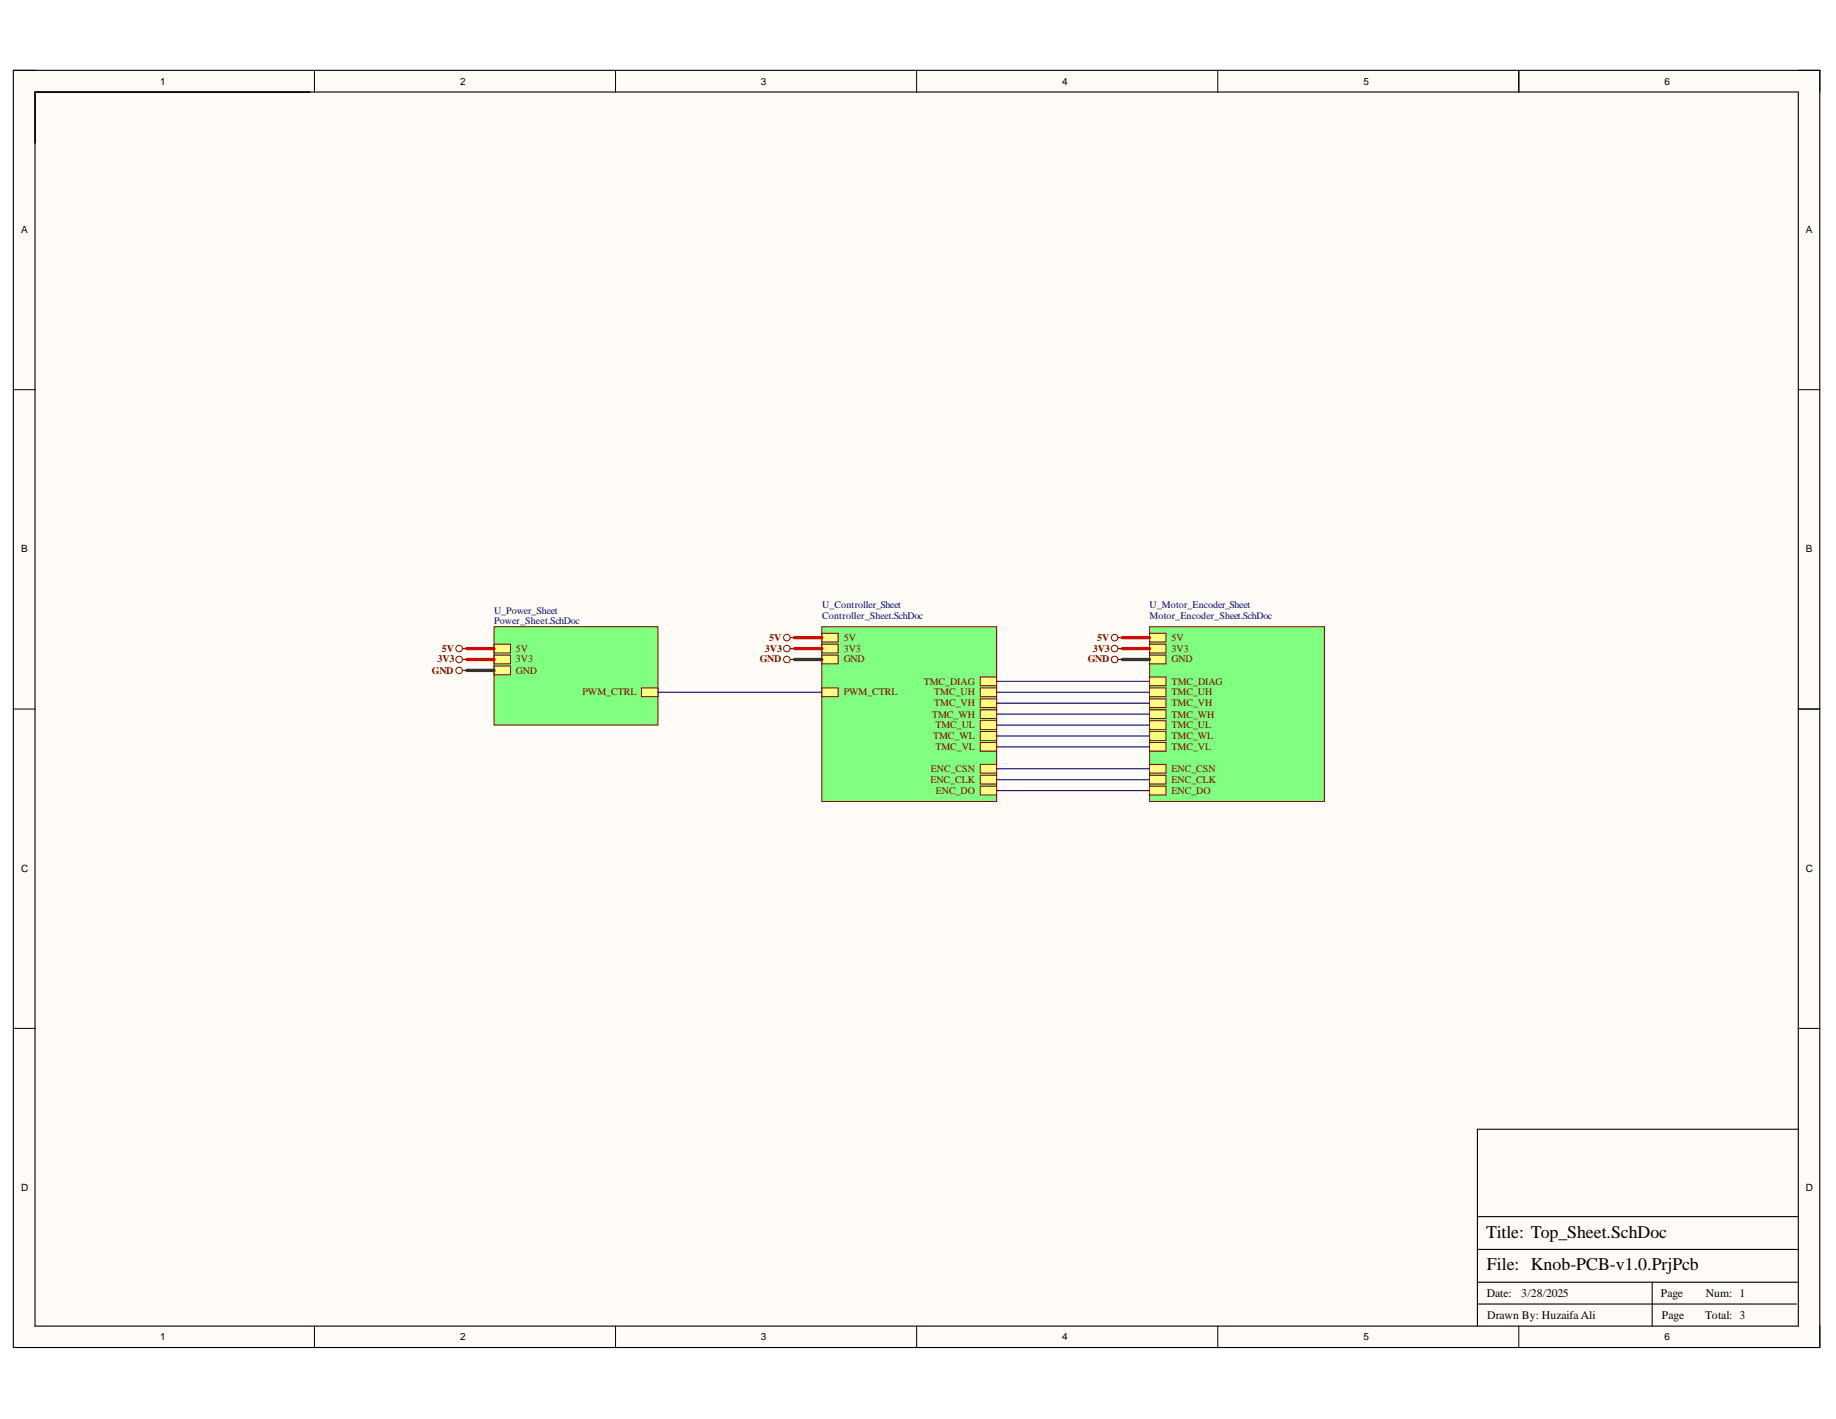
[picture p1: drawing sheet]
<svg xmlns="http://www.w3.org/2000/svg" width="279mm" height="216mm" viewBox="0 0 279 216" stroke-linecap="round" stroke-linejoin="round" font-family="sans-serif">
<g fill="#fffcf8">
<path d="M2 10.7h275v194.4h-275z" fill-rule="evenodd"/>
<path d="M5.4 14h268.2v187.7h-268.2z" fill-rule="evenodd"/>
</g>
<g fill="none" stroke="#000" stroke-width=".15">
<path d="M2 10.7h3.4M47.9 10.7v3.3M93.7 10.7v3.3M139.5 10.7v3.3M185.3 10.7v3.3M231.1 10.7v3.3M273.6 10.7h3.4v3.3M2 59.3h3.4M273.6 59.3h3.4M2 107.9h3.4M273.6 107.9h3.4M2 156.5h3.4"/>
<path d="M273.6 156.5h3.4M47.9 201.7v3.4M93.7 201.7v3.4M139.5 201.7v3.4M185.3 201.7v3.4M231.1 201.7v3.4M277 201.7v3.4"/>
</g>
<path d="M2 10.7h274.9v194.3h-274.9zM5.3 14h268.4v187.8h-268.4zM5.3 14h41.9M231.1 10.7v3.3M273.7 107.9h3.3M273.7 171.8h-48.9v29.9M224.8 198.4h48.6M224.8 195.1h48.7M224.8 190.1h48.7M224.8 185.1h48.7M251.4 195.1v6.6" fill="none" stroke="#000" stroke-width=".17"/>
<path d="M125.1 95.4h26.6v26.5h-26.6z" fill-rule="evenodd" fill="#80ff80"/>
<path d="M125.1 95.4h26.6v26.5h-26.6z" fill="none" stroke="#800000" stroke-width=".15"/>
<path d="M125.1 98h2.5v1.3h-2.5z" fill-rule="evenodd" fill="#ffff80"/>
<path d="M125.1 98h2.5v1.3h-2.5z" fill="none" stroke="#800000" stroke-width=".15"/>
<path d="M125.1 99.7h2.5v1.3h-2.5z" fill-rule="evenodd" fill="#ffff80"/>
<path d="M125.1 99.7h2.5v1.3h-2.5z" fill="none" stroke="#800000" stroke-width=".15"/>
<path d="M125.1 96.4h2.5v1.3h-2.5z" fill-rule="evenodd" fill="#ffff80"/>
<path d="M125.1 96.4h2.5v1.3h-2.5z" fill="none" stroke="#800000" stroke-width=".15"/>
<path d="M149.2 104.7h2.5v1.3h-2.5z" fill-rule="evenodd" fill="#ffff80"/>
<path d="M149.2 104.7h2.5v1.3h-2.5z" fill="none" stroke="#800000" stroke-width=".15"/>
<path d="M149.2 106.3h2.5v1.4h-2.5z" fill-rule="evenodd" fill="#ffff80"/>
<path d="M149.2 106.3h2.5v1.4h-2.5z" fill="none" stroke="#800000" stroke-width=".15"/>
<path d="M149.2 108h2.5v1.3h-2.5z" fill-rule="evenodd" fill="#ffff80"/>
<path d="M149.2 108h2.5v1.3h-2.5z" fill="none" stroke="#800000" stroke-width=".15"/>
<path d="M149.2 109.6h2.5v1.4h-2.5z" fill-rule="evenodd" fill="#ffff80"/>
<path d="M149.2 109.6h2.5v1.4h-2.5z" fill="none" stroke="#800000" stroke-width=".15"/>
<path d="M149.2 111.3h2.5v1.3h-2.5z" fill-rule="evenodd" fill="#ffff80"/>
<path d="M149.2 111.3h2.5v1.3h-2.5z" fill="none" stroke="#800000" stroke-width=".15"/>
<path d="M149.2 113h2.5v1.3h-2.5z" fill-rule="evenodd" fill="#ffff80"/>
<path d="M149.2 113h2.5v1.3h-2.5z" fill="none" stroke="#800000" stroke-width=".15"/>
<path d="M149.2 116.3h2.5v1.3h-2.5z" fill-rule="evenodd" fill="#ffff80"/>
<path d="M149.2 116.3h2.5v1.3h-2.5z" fill="none" stroke="#800000" stroke-width=".15"/>
<path d="M149.2 118h2.5v1.3h-2.5z" fill-rule="evenodd" fill="#ffff80"/>
<path d="M149.2 118h2.5v1.3h-2.5z" fill="none" stroke="#800000" stroke-width=".15"/>
<path d="M149.2 119.6h2.5v1.3h-2.5z" fill-rule="evenodd" fill="#ffff80"/>
<path d="M149.2 119.6h2.5v1.3h-2.5z" fill="none" stroke="#800000" stroke-width=".15"/>
<path d="M149.2 103h2.5v1.3h-2.5z" fill-rule="evenodd" fill="#ffff80"/>
<path d="M149.2 103h2.5v1.3h-2.5z" fill="none" stroke="#800000" stroke-width=".15"/>
<path d="M125.1 104.7h2.5v1.3h-2.5z" fill-rule="evenodd" fill="#ffff80"/>
<path d="M125.1 104.7h2.5v1.3h-2.5z" fill="none" stroke="#800000" stroke-width=".15"/>
<path d="M75.2 95.4h24.9v14.9h-24.9z" fill-rule="evenodd" fill="#80ff80"/>
<path d="M75.2 95.4h24.9v14.9h-24.9z" fill="none" stroke="#800000" stroke-width=".15"/>
<path d="M75.2 99.7h2.5v1.3h-2.5z" fill-rule="evenodd" fill="#ffff80"/>
<path d="M75.2 99.7h2.5v1.3h-2.5z" fill="none" stroke="#800000" stroke-width=".15"/>
<path d="M75.2 101.3h2.5v1.4h-2.5z" fill-rule="evenodd" fill="#ffff80"/>
<path d="M75.2 101.3h2.5v1.4h-2.5z" fill="none" stroke="#800000" stroke-width=".15"/>
<path d="M75.2 98h2.5v1.3h-2.5z" fill-rule="evenodd" fill="#ffff80"/>
<path d="M75.2 98h2.5v1.3h-2.5z" fill="none" stroke="#800000" stroke-width=".15"/>
<path d="M97.6 104.7h2.5v1.3h-2.5z" fill-rule="evenodd" fill="#ffff80"/>
<g fill="none" stroke="#800000" stroke-width=".15">
<path d="M97.6 104.7h2.5v1.3h-2.5z"/>
<circle cx="69.9" cy="98.7" r=".5"/>
<circle cx="119.7" cy="98.7" r=".5"/>
<circle cx="69.9" cy="102" r=".5"/>
<circle cx="69.9" cy="100.3" r=".5"/>
<circle cx="119.7" cy="100.3" r=".5"/>
</g>
<path d="M70.4 98.7h.6M120.2 98.7h.7M70.4 100.3h.6M70.4 102h.6M120.2 100.3h.7" fill="none" stroke="#800000" stroke-width=".17"/>
<path d="M174.9 95.4h26.6v26.5h-26.6z" fill-rule="evenodd" fill="#80ff80"/>
<path d="M174.9 95.4h26.6v26.5h-26.6z" fill="none" stroke="#800000" stroke-width=".15"/>
<path d="M174.9 98h2.5v1.3h-2.5z" fill-rule="evenodd" fill="#ffff80"/>
<path d="M174.9 98h2.5v1.3h-2.5z" fill="none" stroke="#800000" stroke-width=".15"/>
<path d="M174.9 99.7h2.5v1.3h-2.5z" fill-rule="evenodd" fill="#ffff80"/>
<path d="M174.9 99.7h2.5v1.3h-2.5z" fill="none" stroke="#800000" stroke-width=".15"/>
<path d="M174.9 96.4h2.5v1.3h-2.5z" fill-rule="evenodd" fill="#ffff80"/>
<path d="M174.9 96.4h2.5v1.3h-2.5z" fill="none" stroke="#800000" stroke-width=".15"/>
<path d="M174.9 104.7h2.5v1.3h-2.5z" fill-rule="evenodd" fill="#ffff80"/>
<path d="M174.9 104.7h2.5v1.3h-2.5z" fill="none" stroke="#800000" stroke-width=".15"/>
<path d="M174.9 106.3h2.5v1.4h-2.5z" fill-rule="evenodd" fill="#ffff80"/>
<path d="M174.9 106.3h2.5v1.4h-2.5z" fill="none" stroke="#800000" stroke-width=".15"/>
<path d="M174.9 108h2.5v1.3h-2.5z" fill-rule="evenodd" fill="#ffff80"/>
<path d="M174.9 108h2.5v1.3h-2.5z" fill="none" stroke="#800000" stroke-width=".15"/>
<path d="M174.9 109.7h2.5v1.3h-2.5z" fill-rule="evenodd" fill="#ffff80"/>
<path d="M174.9 109.7h2.5v1.3h-2.5z" fill="none" stroke="#800000" stroke-width=".15"/>
<path d="M174.9 111.3h2.5v1.3h-2.5z" fill-rule="evenodd" fill="#ffff80"/>
<path d="M174.9 111.3h2.5v1.3h-2.5z" fill="none" stroke="#800000" stroke-width=".15"/>
<path d="M174.9 113h2.5v1.3h-2.5z" fill-rule="evenodd" fill="#ffff80"/>
<path d="M174.9 113h2.5v1.3h-2.5z" fill="none" stroke="#800000" stroke-width=".15"/>
<path d="M174.9 116.3h2.5v1.3h-2.5z" fill-rule="evenodd" fill="#ffff80"/>
<path d="M174.9 116.3h2.5v1.3h-2.5z" fill="none" stroke="#800000" stroke-width=".15"/>
<path d="M174.9 118h2.5v1.3h-2.5z" fill-rule="evenodd" fill="#ffff80"/>
<path d="M174.9 118h2.5v1.3h-2.5z" fill="none" stroke="#800000" stroke-width=".15"/>
<path d="M174.9 119.6h2.5v1.4h-2.5z" fill-rule="evenodd" fill="#ffff80"/>
<path d="M174.9 119.6h2.5v1.4h-2.5z" fill="none" stroke="#800000" stroke-width=".15"/>
<path d="M174.9 103h2.5v1.3h-2.5z" fill-rule="evenodd" fill="#ffff80"/>
<g fill="none" stroke="#800000" stroke-width=".15">
<path d="M174.9 103h2.5v1.3h-2.5z"/>
<circle cx="119.7" cy="97" r=".5"/>
<circle cx="169.6" cy="98.7" r=".5"/>
<circle cx="169.6" cy="97" r=".5"/>
<circle cx="169.6" cy="100.3" r=".5"/>
</g>
<path d="M120.2 97h.7M170.1 98.7h.7M170.1 97h.7M170.1 100.3h.7" fill="none" stroke="#800000" stroke-width=".17"/>
<path d="M71 102h4.2M120.9 100.3h4.2M170.8 100.3h4.1" fill="none" stroke="#274e13" stroke-width=".51"/>
<path d="M71 98.7h4.2M120.9 98.7h4.2M120.9 97h4.2M170.8 98.7h4.1M170.8 97h4.1M71 100.3h4.2" fill="none" stroke="#f00" stroke-width=".51"/>
<path d="M100.1 105.3h25M151.7 105.3h23.2M151.7 107h23.2M151.7 108.7h23.2M151.7 110.3h23.2M151.7 112h23.2M151.7 113.6h23.2M151.7 117h23.2M151.7 118.6h23.2M151.7 103.7h23.2M151.7 120.3h23.2" fill="none" stroke="#000080" stroke-width=".17"/>
<g font-size="2.7">
<text x="226.2" y="188.3">Title: Top_Sheet.SchDoc</text>
<text x="226.3" y="193.3">File: Knob-PCB-v1.0.PrjPcb</text>
</g>
<g font-size="1.8">
<text x="226.3" y="197.4">Date:</text>
<text x="231.5" y="197.4">3/28/2025</text>
<text x="252.7" y="197.4">Page</text>
<text x="259.6" y="197.4">Num: 1</text>
<text x="226.3" y="200.7">Drawn By: Huzaifa Ali</text>
<text x="252.9" y="200.7">Page</text>
<text x="259.5" y="200.7">Total: 3</text>
</g>
<g font-size="1.5">
<text x="24.4" y="12.9">1</text>
<text x="70" y="12.9">2</text>
<text x="115.8" y="12.9">3</text>
<text x="161.6" y="12.9">4</text>
<text x="207.5" y="12.9">5</text>
<text x="253.3" y="12.9">6</text>
<text x="3.2" y="35.5">A</text>
<text x="274.8" y="35.5">A</text>
<text x="3.2" y="84.1">B</text>
<text x="274.8" y="84.1">B</text>
<text x="3.2" y="132.7">C</text>
<text x="274.8" y="132.7">C</text>
<text x="3.2" y="181.2">D</text>
<text x="274.8" y="181.2">D</text>
<text x="24.4" y="203.9">1</text>
<text x="70" y="203.9">2</text>
<text x="115.8" y="203.9">3</text>
<text x="161.6" y="203.9">4</text>
<text x="207.5" y="203.9">5</text>
<text x="253.3" y="203.9">6</text>
</g>
<g font-size="1.5" fill="#000080">
<text x="75.2" y="93.4">U_Power_Sheet</text>
<text x="75.2" y="95">Power_Sheet.SchDoc</text>
<text x="125.1" y="92.5">U_Controller_Sheet</text>
<text x="125.1" y="94.2">Controller_Sheet.SchDoc</text>
<text x="174.9" y="92.5">U_Motor_Encoder_Sheet</text>
<text x="174.9" y="94.2">Motor_Encoder_Sheet.SchDoc</text>
</g>
<g font-size="1.5" fill="#800000">
<text x="66.6" y="100.8">3V3</text>
<text x="67.2" y="99.2">5V</text>
<text x="78.5" y="100.8">3V3</text>
<text x="78.5" y="99.2">5V</text>
<text x="115.6" y="100.8">GND</text>
<text x="116.4" y="99.2">3V3</text>
<text x="117.1" y="97.5">5V</text>
<text x="128.4" y="99.2">3V3</text>
<text x="128.4" y="100.8">GND</text>
<text x="128.4" y="97.5">5V</text>
<text x="165.5" y="100.8">GND</text>
<text x="166.3" y="99.2">3V3</text>
<text x="167" y="97.5">5V</text>
<text x="178.3" y="99.2">3V3</text>
<text x="178.3" y="100.8">GND</text>
<text x="178.3" y="97.5">5V</text>
<text x="65.7" y="102.5">GND</text>
<text x="78.5" y="102.5">GND</text>
<text x="88.6" y="105.8">PWM_CTRL</text>
<text x="128.4" y="105.8">PWM_CTRL</text>
<text x="140.6" y="104.2">TMC_DIAG</text>
<text x="142.2" y="105.8">TMC_UH</text>
<text x="142.2" y="107.5">TMC_VH</text>
<text x="178.3" y="105.8">TMC_UH</text>
<text x="178.3" y="107.5">TMC_VH</text>
<text x="178.3" y="104.2">TMC_DIAG</text>
<text x="141.8" y="109.2">TMC_WH</text>
<text x="142" y="112.5">TMC_WL</text>
<text x="142.4" y="110.8">TMC_UL</text>
<text x="178.3" y="109.2">TMC_WH</text>
<text x="178.3" y="110.8">TMC_UL</text>
<text x="178.3" y="112.5">TMC_WL</text>
<text x="141.6" y="119.1">ENC_CLK</text>
<text x="141.7" y="117.5">ENC_CSN</text>
<text x="142.4" y="114.2">TMC_VL</text>
<text x="178.3" y="114.2">TMC_VL</text>
<text x="178.3" y="117.5">ENC_CSN</text>
<text x="178.3" y="119.1">ENC_CLK</text>
<text x="142.4" y="120.8">ENC_DO</text>
<text x="178.3" y="120.8">ENC_DO</text>
</g>
</svg>
